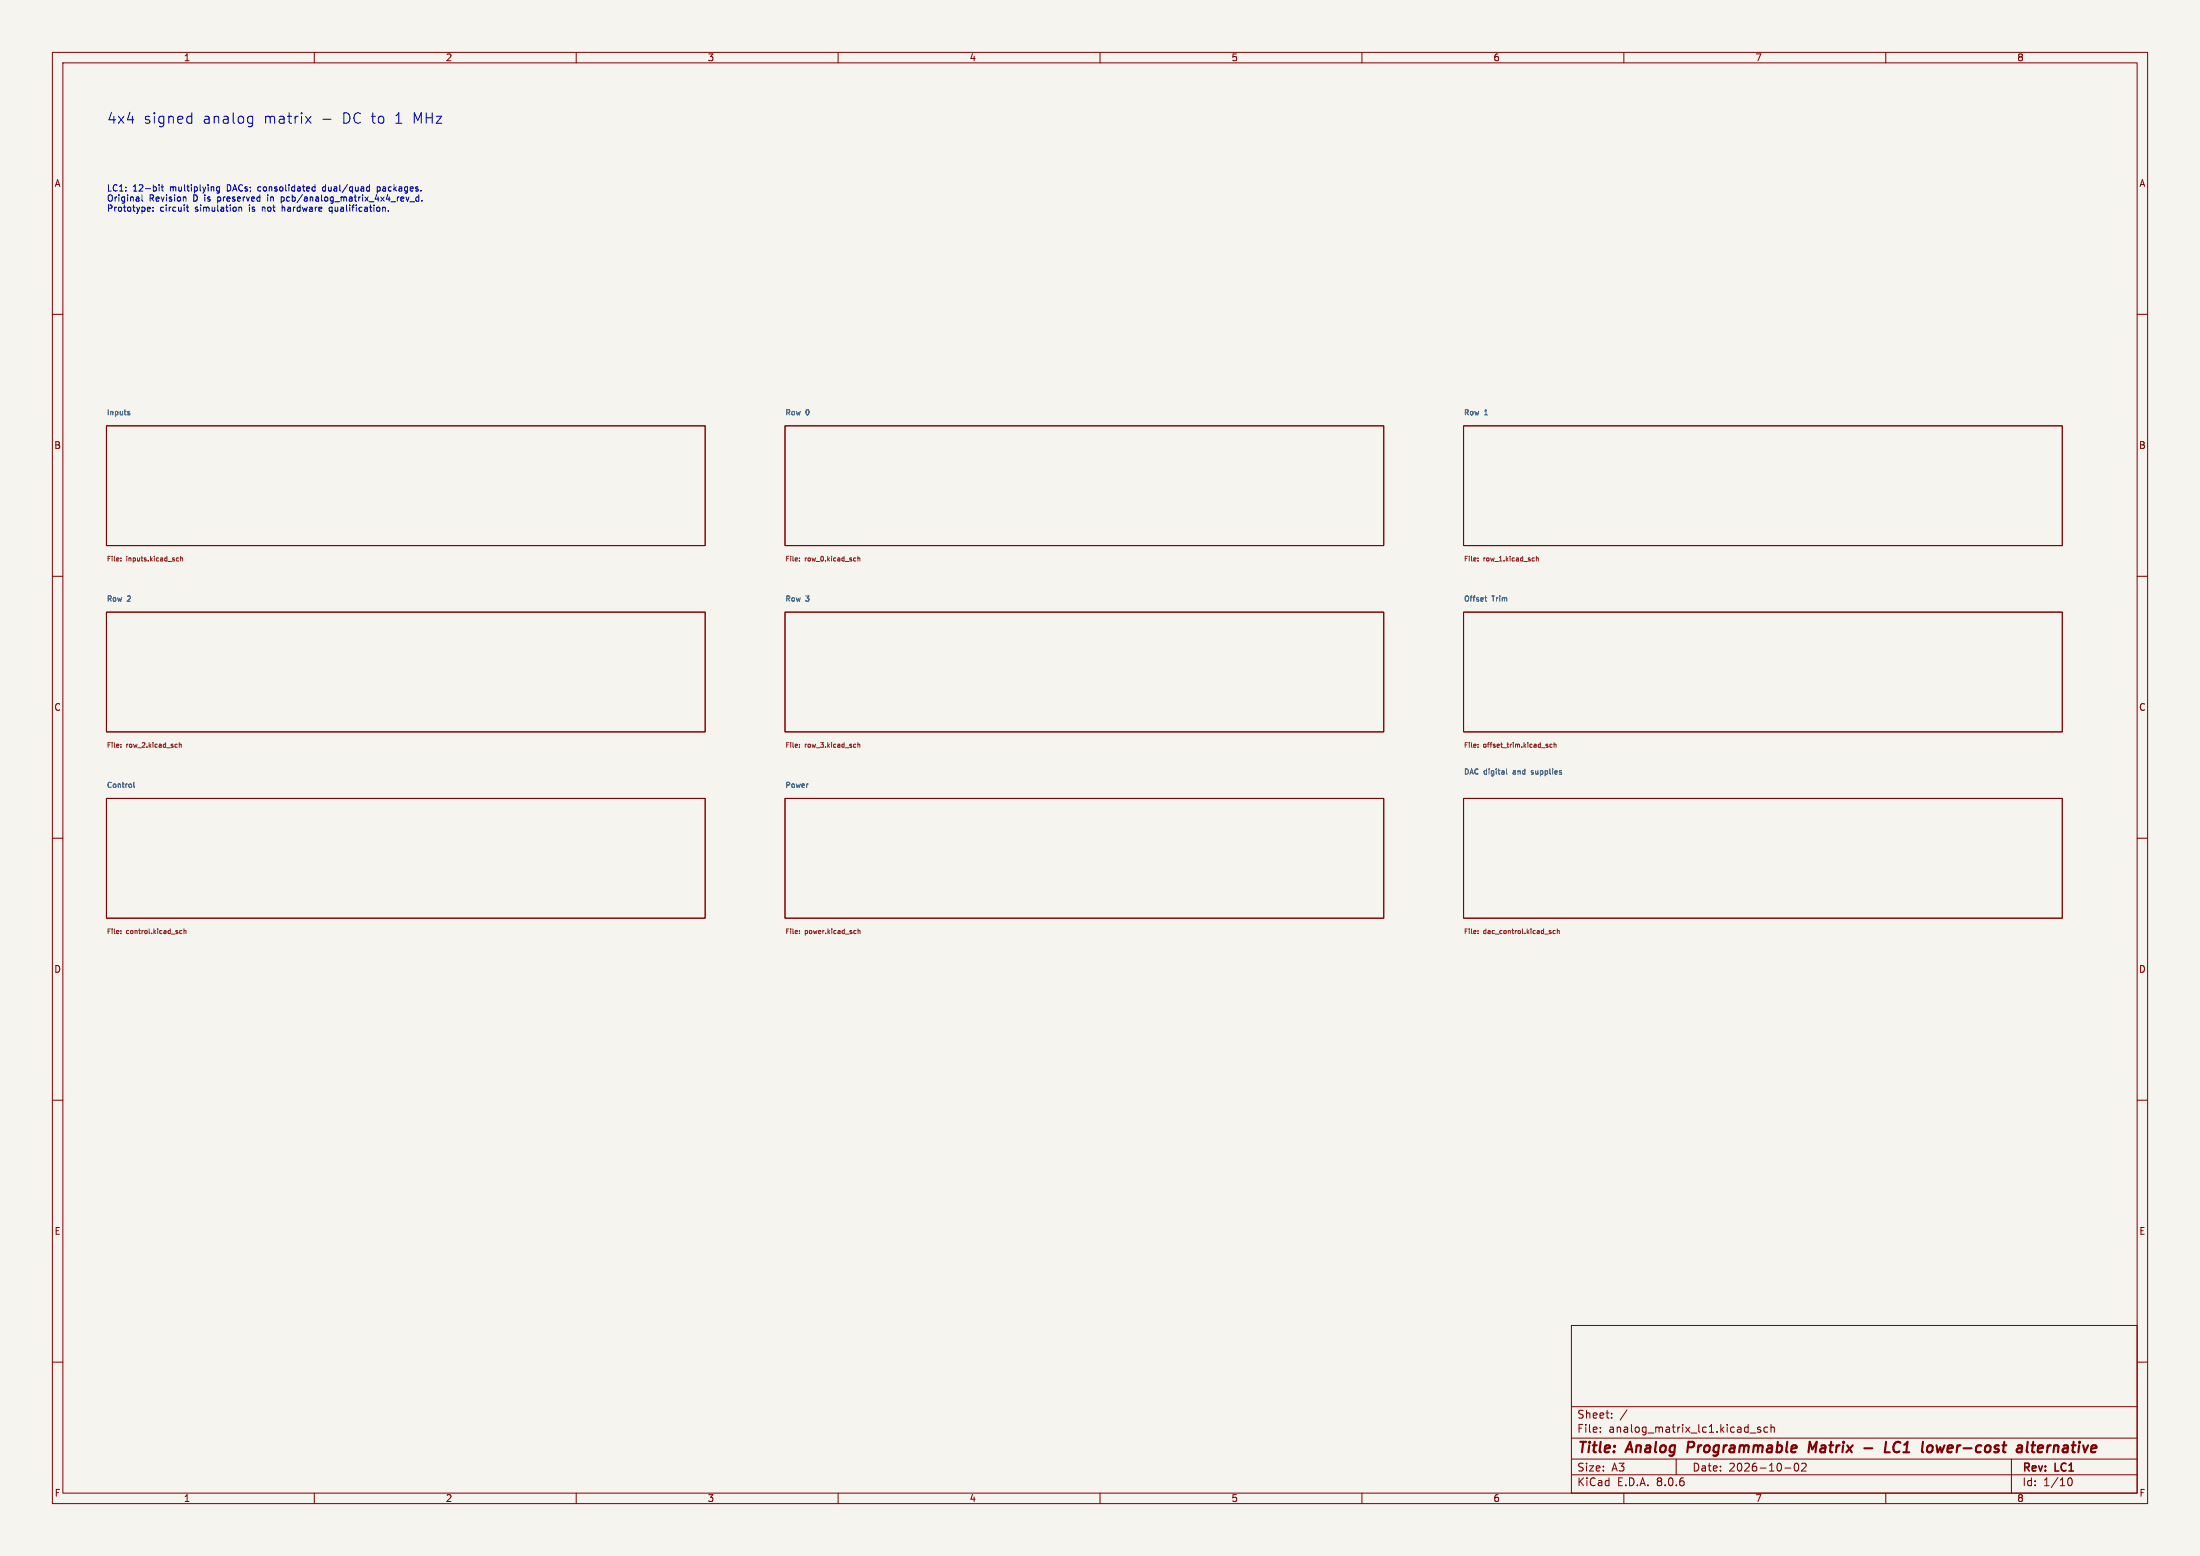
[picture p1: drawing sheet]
<svg xmlns="http://www.w3.org/2000/svg" width="420mm" height="297mm" viewBox="0 0 420 297" stroke-linecap="round" stroke-linejoin="round" font-family="sans-serif">
<path d="M0 0h420v297h-420z" fill="#f5f4ef" stroke="#f5f4ef" stroke-width=".19"/>
<g fill="none" stroke="#840000" stroke-width=".19">
<path d="M10 10h400v277h-400zM12 12h396v273h-396zM60 10v2M110 10v2M160 10v2M210 10v2M260 10v2M310 10v2M360 10v2M10 60h2M408 60h2M20.3 81.3h114.3v22.8h-114.3z"/>
<path d="M149.9 81.3h114.3v22.8h-114.3zM279.4 81.3h114.3v22.8h-114.3zM10 110h2M20.3 116.8h114.3v22.9h-114.3zM149.9 116.8h114.3v22.9h-114.3zM279.4 116.8h114.3v22.9h-114.3zM408 110h2M10 160h2M20.3 152.4h114.3v22.9h-114.3zM149.9 152.4h114.3v22.9h-114.3zM279.4 152.4h114.3v22.9h-114.3zM408 160h2"/>
<path d="M10 210h2M408 210h2M10 260h2M300 253h108v32h-108zM408 260h2M300 278.5h108M300 274.5h108M300 268.5h108M305.5 273.2v.2M305.5 272.5v.1M307.7 270.5v.2M307.7 269.8v.1"/>
<path d="M310.6 269.1l-1.3 1.9M320 278.5v3M334.1 273.5h1.1M336.1 272.5l-.4-.1-.2 .2 .1 .2 .5 .2v.3h-.6M337.4 272.5l-.4-.1-.3 .3 .2 .6h.5M338.1 272.5l.2-.1 .4 .1v.9M338.1 271.9v1.5M342.7 279.4a.81 .81 0 0 0 .3 1.4l.2-.2 .2-.4-.2-.8M343.9 279.4l.6-.1 .2 .1 .1 .3-.9 1.1h.9M384 278.5v6.5M60 285v2M110 285v2"/>
<path d="M160 285v2M210 285v2M260 285v2M300 281.5h108M310 285v2M340.7 280.2h1.2M360 285v2M394.7 282.7l.2-.5 .2-.1a.8 .8 0 0 1 .5 .7 .8 .8 0 0 1-.5 .8l-.2-.2-.2-.4"/>
</g>
<path d="M322.3 275.2l-.2 2M346.8 275.2l-.8 1.4-.5-1.4-.3 2M355.9 276.4h1.5M360.1 275.2l-.3 2h1M362.4 275.2a1.07 1.07 0 0 0-.9 .8 1.07 1.07 0 0 0 .5 1.2l.5-.1M369.7 275.9l.2 1.3 .5-.9M387.1 275.2l-.2 1.7 .2 .3M387.8 275.9h.7M388.2 275.2l-.3 1.7 .1 .2 .4 .1M389.2 276l-.2 .9 .2 .3M390 276.3l-1 .2" fill="none" stroke="#840000" stroke-width=".4"/>
<path d="M24.5 78.9l.3 .2-.3 .1M24.5 78.5l.3 .1M283.5 114.1h.3M283.6 113.8v.8l.2 .2M25.6 149.3v.9l.1 .1M154.2 149.6h.1M287.6 146.8v.8l.1 .2M292.3 147.7l.1 .1M292.4 147.2v.2" fill="none" stroke="#006464" stroke-width=".19"/>
<g fill="none" stroke="#725600" stroke-width=".19">
<path d="M23.1 107v.1M23.1 106.5v.1M33.7 107h.4M33.7 106.5h.4M34.5 106.6l.3-.1 .1 .6M34.5 106.2v.9M152.6 107v.1M152.6 106.5v.1M163.8 106.6l.3-.1v.6M163.8 106.2v.9M282.2 107v.1M282.2 106.5v.1"/>
<path d="M293.3 106.6l.3-.1 .1 .6M293.3 106.2v.9M23.1 142.1v.1M23.1 142.6h.1M34.2 141.7v.9M34.2 142.1h.4v.5M152.6 142.1v.1M152.6 142.6h.1M163.8 142.1h.3v.5M163.8 141.7v.9M282.2 142.1v.1M282.2 142.6h.1"/>
<path d="M295.3 142l.2 .1M295.3 142.3l.2 .2-.3 .1M296.3 142.1l-.3-.1-.1 .2 .1 .4h.3M296.7 142.1h.3l.1 .5M296.7 141.7v.9M23.1 177.7h.1M23.1 178.1v.1M34.7 177.7l-.2-.1-.2 .2 .1 .4h.3M35.1 177.7h.4v.5M35.1 177.3v.9M152.6 177.7h.1M152.6 178.1v.1"/>
<path d="M163.3 177.6l.1 .1M163.4 178.2h-.1M163.8 177.7h.3l.1 .5M163.8 177.3v.9M282.2 177.7h.1M282.2 178.1v.1M295.9 177.9l.2 .2-.3 .1M295.9 177.6l.2 .1M296.9 177.7l-.3-.1-.1 .2 .1 .4h.3M297.3 177.7h.3l.1 .5M297.3 177.3v.9"/>
</g>
<g fill="none" stroke="#0000c2" stroke-width=".19">
<path d="M27.1 37.2v1l.2 .2M28.3 39.5l.3 .1 .1 .2-.6 .1M29.2 39.6v.1M30.4 35.3v.1M30.4 35.7v.8M30.8 35.7h.4M30.9 35.3v1l.3 .2M35.4 37.7l.1 .7M35.6 39.5h.4M35.7 39.1v1.1l.3 .1M36 22.2l.6 .1M36.6 21.5v2"/>
<path d="M36.6 23.4l-.6 .1M41.9 35.7h-.3l-.3 .2 .1 .5h.5M41.9 35.7v.9l-.2 .3-.3-.1M45.6 39.5v.8M45.7 39.6h-.1M46.1 39.6v.7M47.7 22.2l.5 .1M48.2 23.4l-.5 .1M48.2 22.2v1.6a.54 .54 0 0 1-.6 .4M49.3 35.8v.5M50.1 39.5v.8M50.1 39.6h.1"/>
<path d="M51.1 37.6v.8M53.7 37.6v1.2M53.7 37.7h.4M53.7 38.3h.4M53.8 39.1v1.2M54.2 39.5l-.4 .1M58.3 22.2l1.1 1.3M59.4 22.2l-1.1 1.3M59.6 36.3l.5 .1M60.1 35.7l-.5 .1M60.1 35.3v1.2M61.7 22.8h1.5"/>
<path d="M62 35.7h-.2l-.2 .2v.4l.4 .2M62.9 39.6l-.1 .5 .2 .2h.3M70.1 35.7h.4M70.1 36.4h.4M70.5 35.3v1.2M72 35.7h.5M72 36.4h.5M72 35.7v1.2M73.5 39.6l.1 .7M78.1 37.6l-.3 .8M78.2 38.5h1M79.5 37.7l-.1 .1v.5h.6"/>
<path d="M80 37.2v1.2M80.5 38.3v.1M28.6 40.3h-.3M29.2 40.2v.1M74.1 40.2v.1"/>
</g>
<g font-size="2.8" fill="#0000c2">
<text x="20.3" y="23.8">4x4</text>
<text x="27.3" y="23.8">signed</text>
<text x="38.6" y="23.8">analog</text>
<text x="50.3" y="23.8">matrix</text>
<text x="65.4" y="23.8">DC to</text>
<text x="75.5" y="23.8">1 MHz</text>
</g>
<g font-size="2.8" fill="#840000">
<text x="301" y="277.9">Title:</text>
<text x="310.6" y="277.9">Analog</text>
<text x="323" y="277.9">Programmable</text>
<text x="346.9" y="277.9">Matrix</text>
<text x="363.1" y="277.9">LC1</text>
<text x="370.9" y="277.9">lower-cost</text>
<text x="389.9" y="277.9">alternative</text>
</g>
<g font-size="2.1" fill="#840000">
<text x="301" y="273.7">File:</text>
<text x="301" y="271">Sheet:</text>
<text x="307.1" y="273.7">analog_matrix_lc1.kicad_sch</text>
<text x="301" y="281.1">Size:</text>
<text x="307.6" y="281.1">A3</text>
<text x="323" y="281.1">Date:</text>
<text x="330" y="281.1">2026-10-02</text>
<text x="386" y="281.3">Rev:</text>
<text x="392.4" y="281.3">LC1</text>
<text x="301" y="283.9">KiCad</text>
<text x="308.7" y="283.9">E.D.A.</text>
<text x="316.3" y="283.9">8.0.6</text>
<text x="386" y="283.9">Id:</text>
<text x="390.1" y="283.9">1/10</text>
</g>
<g font-size="1.8" fill="#840000">
<text x="35" y="11.9">1</text>
<text x="85" y="11.9">2</text>
<text x="135" y="11.9">3</text>
<text x="185" y="11.9">4</text>
<text x="235" y="11.9">5</text>
<text x="285" y="11.9">6</text>
<text x="335" y="11.9">7</text>
<text x="385" y="11.9">8</text>
<text x="10.3" y="35.9">A</text>
<text x="408.3" y="35.9">A</text>
<text x="10.3" y="85.9">B</text>
<text x="408.2" y="85.9">B</text>
<text x="10.3" y="135.9">C</text>
<text x="408.2" y="135.9">C</text>
<text x="10.3" y="185.9">D</text>
<text x="408.2" y="185.9">D</text>
<text x="10.3" y="235.9">E</text>
<text x="408.3" y="235.9">E</text>
<text x="10.3" y="285.9">F</text>
<text x="35" y="286.9">1</text>
<text x="85" y="286.9">2</text>
<text x="135" y="286.9">3</text>
<text x="185" y="286.9">4</text>
<text x="235" y="286.9">5</text>
<text x="285" y="286.9">6</text>
<text x="335" y="286.9">7</text>
<text x="385" y="286.9">8</text>
<text x="408.3" y="285.9">F</text>
</g>
<g font-size="1.7" fill="#0000c2">
<text x="20.3" y="36.7">LC1:</text>
<text x="20.3" y="38.7">Original</text>
<text x="20.3" y="40.6">Prototype:</text>
<text x="25.3" y="36.7">12-bit</text>
<text x="28.5" y="38.7">Revision</text>
<text x="30.5" y="40.6">circuit</text>
<text x="32.6" y="36.7">multiplying</text>
<text x="37" y="38.7">D is</text>
<text x="37.4" y="40.6">simulation</text>
<text x="42" y="38.7">preserved</text>
<text x="43.7" y="36.7">DACs;</text>
<text x="47.9" y="40.6">is</text>
<text x="49.8" y="36.7">consolidated</text>
<text x="50.6" y="40.6">not</text>
<text x="51.8" y="38.7">in</text>
<text x="54.5" y="40.6">hardware</text>
<text x="54.6" y="38.7">pcb/analog_matrix_4x4_rev_d.</text>
<text x="62.3" y="36.7">dual/quad</text>
<text x="63.8" y="40.6">qualification.</text>
<text x="72.9" y="36.7">packages.</text>
</g>
<g font-size="1.4" fill="#006464">
<text x="20.3" y="79.5">Inputs</text>
<text x="149.9" y="79.5">Row</text>
<text x="153.8" y="79.5">0</text>
<text x="279.4" y="79.5">Row</text>
<text x="283.4" y="79.5">1</text>
<text x="20.3" y="115">Row</text>
<text x="24.3" y="115">2</text>
<text x="149.9" y="115">Row</text>
<text x="153.8" y="115">3</text>
<text x="279.4" y="115">Offset</text>
<text x="284.8" y="115">Trim</text>
<text x="279.4" y="148">DAC digital</text>
<text x="289.1" y="148">and</text>
<text x="292.8" y="148">supplies</text>
<text x="20.3" y="150.6">Control</text>
<text x="149.9" y="150.6">Power</text>
</g>
<g font-size="1.3" fill="#725600">
<text x="20.3" y="107.4">File:</text>
<text x="24.2" y="107.4">inputs.kicad_sch</text>
<text x="149.9" y="107.4">File:</text>
<text x="153.7" y="107.4">row_0.kicad_sch</text>
<text x="279.4" y="107.4">File:</text>
<text x="283.2" y="107.4">row_1.kicad_sch</text>
<text x="20.3" y="142.9">File:</text>
<text x="24.2" y="142.9">row_2.kicad_sch</text>
<text x="149.9" y="142.9">File:</text>
<text x="153.7" y="142.9">row_3.kicad_sch</text>
<text x="279.4" y="142.9">File:</text>
<text x="283.2" y="142.9">offset_trim.kicad_sch</text>
<text x="20.3" y="178.5">File:</text>
<text x="24.2" y="178.5">control.kicad_sch</text>
<text x="149.9" y="178.5">File:</text>
<text x="153.7" y="178.5">power.kicad_sch</text>
<text x="279.4" y="178.5">File:</text>
<text x="283.2" y="178.5">dac_control.kicad_sch</text>
</g>
</svg>
